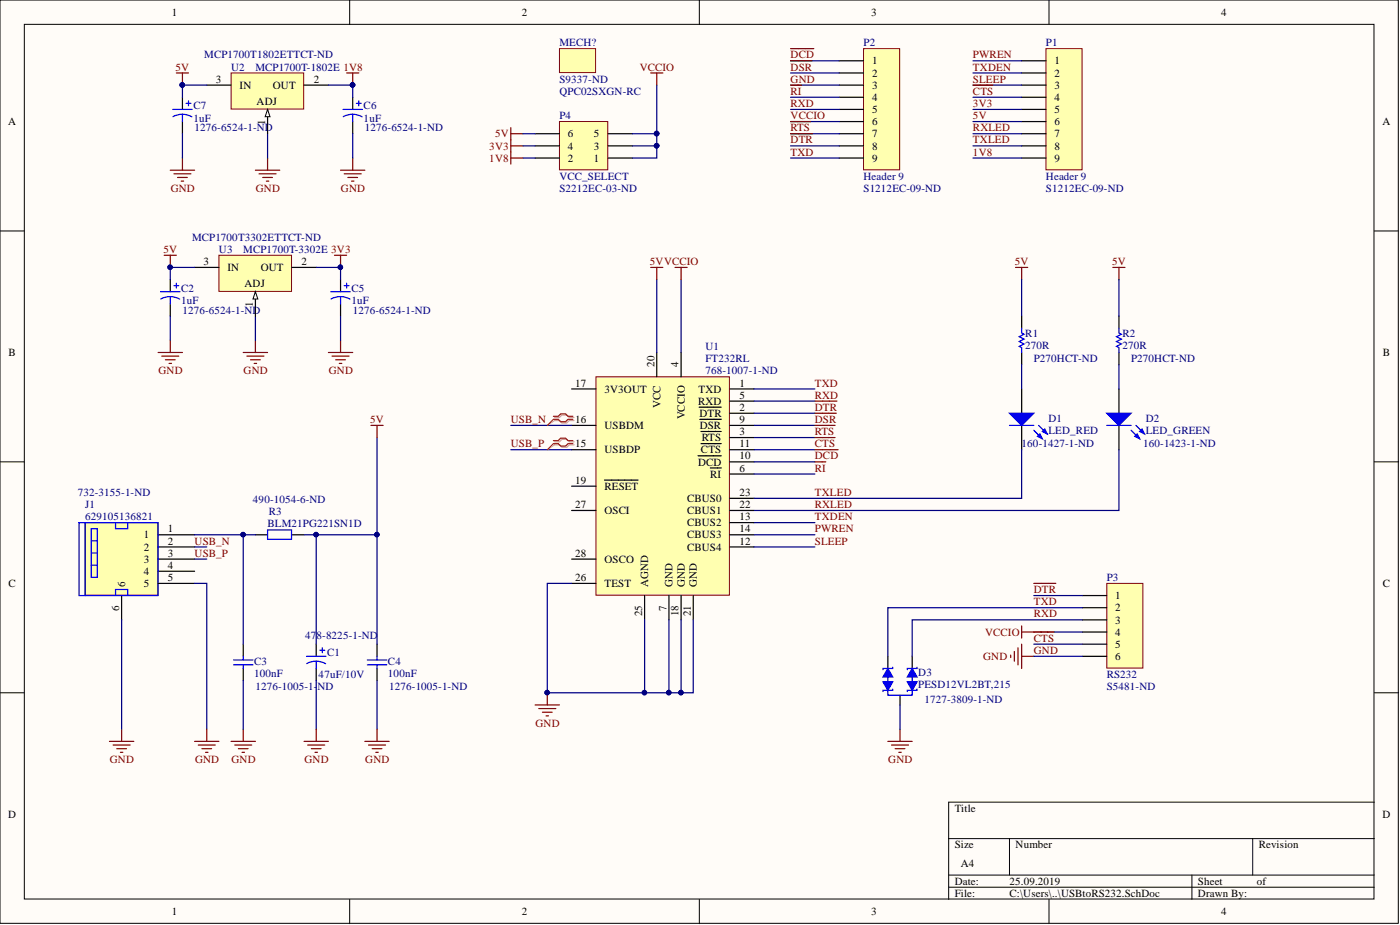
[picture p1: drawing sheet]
# Altium project USBtoRS232.PrjPcb
1 sheet, 22 parts. Net scope: global (net labels, ports and power ports of the same name join across sheets).
Board files: USBtoRS232.PcbDoc, USBtoRS232-Panel_3x3.PcbDoc

## Sheet USBtoRS232.SchDoc
size A4

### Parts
C1  47uF/10V  Supplier Part Number 1: 478-8225-1-ND  [TANT_C1206(3216)]
C2  1uF  Supplier Part Number 1: 1276-6524-1-ND  [CAPC1608X09N]
C3  100nF  Supplier Part Number 1: 1276-1005-1-ND  [CAPC1608X09N]
C4  100nF  Supplier Part Number 1: 1276-1005-1-ND  [CAPC1608X09N]
C5  1uF  Supplier Part Number 1: 1276-6524-1-ND  [CAPC1608X09N]
C6  1uF  Supplier Part Number 1: 1276-6524-1-ND  [CAPC1608X09N]
C7  1uF  Supplier Part Number 1: 1276-6524-1-ND  [CAPC1608X09N]
D1  LED_RED  Supplier Part Number 1: 160-1427-1-ND  [L0805_RED]
D2  LED_GREEN  Supplier Part Number 1: 160-1423-1-ND  [L0805_GRE]
D3  PESD12VL2BT,215  Supplier Part Number 1: 1727-3809-1-ND  [SOT23-A]
J1  629105136821  Supplier Part Number 1: 732-3155-1-ND  [MICRO_USB]
MECH?  QPC02SXGN-RC  Supplier Part Number 1: S9337-ND
P1  Header 9  Supplier Part Number 1: S1212EC-09-ND  [Pin Header S/M 09x1 TH Pitch 2.54mm]
P2  Header 9  Supplier Part Number 1: S1212EC-09-ND  [Pin Header S/M 09x1 TH Pitch 2.54mm]
P3  RS232  Supplier Part Number 1: S5481-ND  [Pin Header RA/F 06x1 TH Pitch 2.54mm]
P4  VCC_SELECT  Supplier Part Number 1: S2212EC-03-ND  [Pin Header S/M 03x2 TH Pitch 2.54mm]
R1  270R  Supplier Part Number 1: P270HCT-ND  [RES1608X06N]
R2  270R  Supplier Part Number 1: P270HCT-ND  [RES1608X06N]
R3  BLM21PG221SN1D  Supplier Part Number 1: 490-1054-6-ND  [F0805(2012)]
U1  FT232RL  Supplier Part Number 1: 768-1007-1-ND  [SSOP-28]
U2  MCP1700T-1802E  Supplier Part Number 1: MCP1700T1802ETTCT-ND  [SOT23-A]
U3  MCP1700T-3302E  Supplier Part Number 1: MCP1700T3302ETTCT-ND  [SOT23-A]

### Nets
1V8: C6.1 P1.9 P4.2 U2.2(OUT)
3V3: C5.1 P1.5 P4.4 U3.2(OUT)
5V: C1.1 C2.1 C4.2 C7.1 P1.6 P4.6 R1.2 R2.2 R3.2 U1.20(VCC) U2.3(IN) U3.3(IN)
GND: C1.2 C2.2 C3.1 C4.1 C5.2 C6.2 C7.2 D3.3 J1.5 J1.6 P2.3 P3.6 U1.7(GND) U1.18(GND) U1.21(GND) U1.25(AGND) U1.26(TEST) U2.1(ADJ) U3.1(ADJ)
NC: U1.8(NC) U1.24(NC)
VCCIO: P2.6 P3.4 P4.1 P4.3 P4.5 U1.4(VCCIO)
~{CTS}: P1.4 P3.5 U1.11(~{CTS})
~{DCD}: P2.1 U1.10(~{DCD})
~{DSR}: P2.2 U1.9(~{DSR})
~{DTR}: P2.8 P3.1 U1.2(~{DTR})
PWREN: P1.1 U1.14(CBUS3)
~{RI}: P2.4 U1.6(~{RI})
~{RTS}: P2.7 U1.3(~{RTS})
RXD: D3.1 P2.5 P3.3 U1.5(RXD)
RXLED: D2.2(K) P1.7 U1.22(CBUS1)
SLEEP: P1.3 U1.12(CBUS4)
TXD: D3.2 P2.9 P3.2 U1.1(TXD)
TXDEN: P1.2 U1.13(CBUS2)
TXLED: D1.2(K) P1.8 U1.23(CBUS0)
USB_N: J1.2 U1.16(USBDM)
USB_P: J1.3 U1.15(USBDP)
NetC3_2: C3.2 J1.1 R3.1
NetD1_1: D1.1(A) R1.1
NetD2_1: D2.1(A) R2.1

Not connected (* = marked no-connect by the designer): J1 4; U1 17(3V3OUT) 19(~{RESET}) 27(OSCI) 28(OSCO)

### Layout directives
differential pair: USB_N, USB_P
